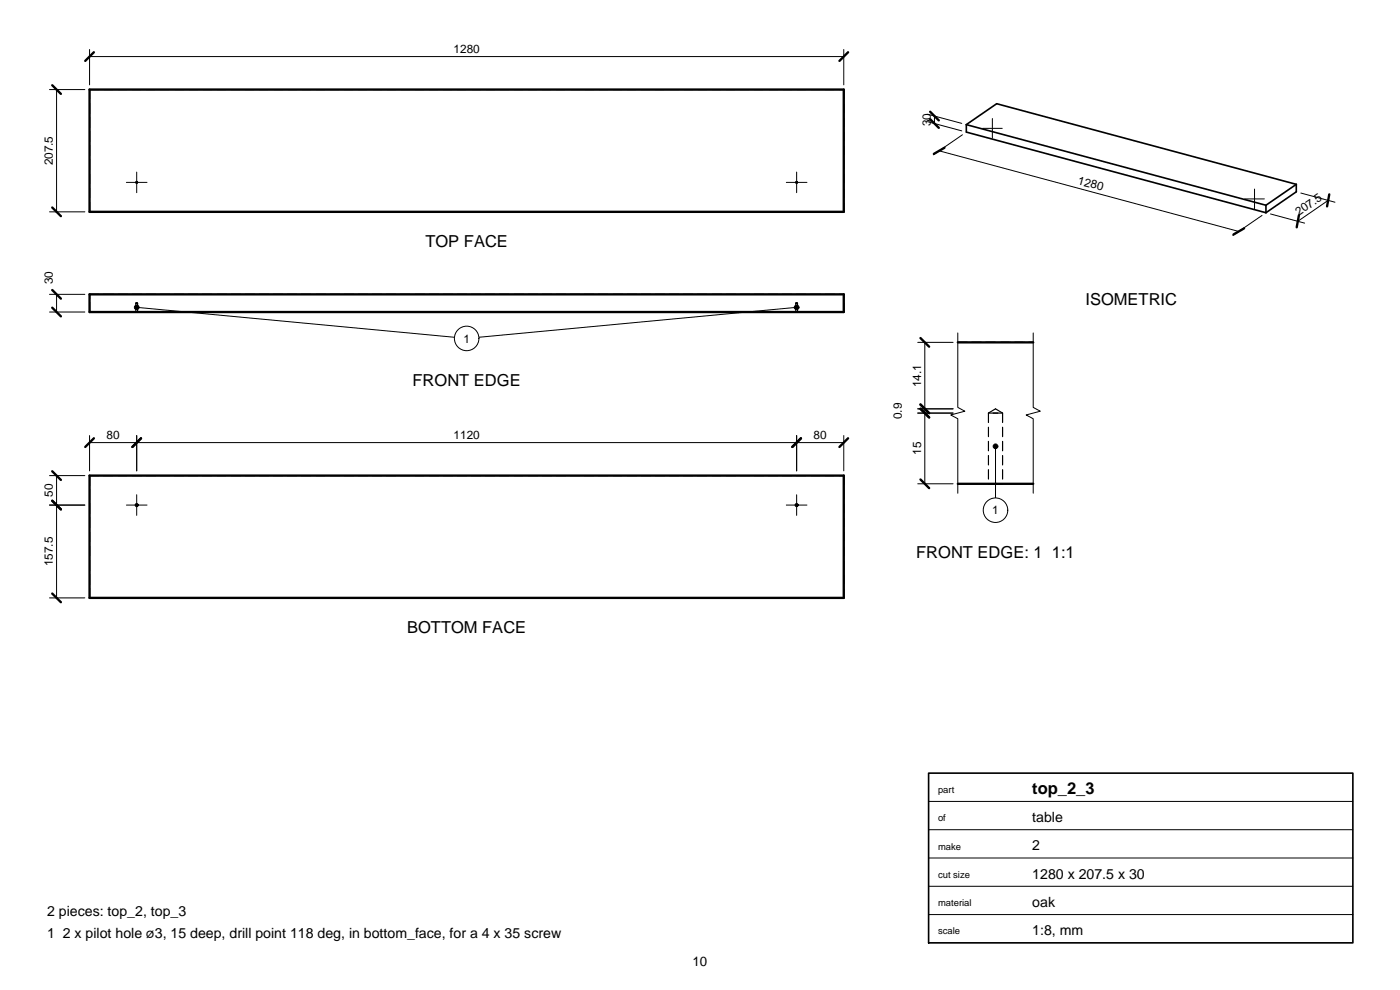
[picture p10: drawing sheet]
<svg xmlns="http://www.w3.org/2000/svg" width="297mm" height="210mm" viewBox="0 0 297 210" stroke-linecap="round" stroke-linejoin="round" font-family="sans-serif">
<g fill="none" stroke="#000" stroke-width=".25" stroke-dasharray="2 1">
<path d="M19 19h160M29.2 38.7a.19 .19 0 0 1-.3 .2 .19 .19 0 0 1 0-.3 .19 .19 0 0 1 .3 0v.1M169.2 38.7a.19 .19 0 0 1-.3 .2 .19 .19 0 0 1 0-.3 .19 .19 0 0 1 .3 0v.1M19 44.9v-25.9M19 44.9h160M179 44.9v-25.9M19 66.2v-3.8M19 62.4h160M19 66.2h160M28.8 66.2h.4M28.8 64.3h.4M28.8 64.3v1.9"/>
<path d="M29 64.2l.2 .1M29 64.2l-.2 .1M29.2 66.2h-.4M29.2 64.3v1.9M29.2 64.3h-.4M168.8 66.2h.4M168.8 64.3h.4M168.8 64.3v1.9M169 64.2l.2 .1M169 64.2l-.2 .1M169.2 66.2h-.4M169.2 64.3v1.9"/>
<path d="M169.2 64.3h-.4M179 66.2v-3.8"/>
</g>
<path d="M11.1 18.1l1.8 1.8M19 19h160v25.9h-160zM19.9 11.1l-1.8 1.8M179.9 11.1l-1.8 1.8M11.1 44l1.8 1.9M19 62.4h160v3.8h-160z" fill="none" stroke="#000" stroke-width=".5"/>
<path d="M26.8 38.7h4.4M166.8 38.7h4.4M29 40.9v-4.4M169 40.9v-4.4" fill="none" stroke="#000" stroke-width=".21" stroke-dasharray="6 1 1 1"/>
<path d="M10.5 19h7.5M12 19v25.9M19 10.5v7.5M19 12h160M179 10.5v7.5M10.5 44.9h7.5M29 65.2l67.4 6.3M169 65.2l-67.4 6.3" fill="none" stroke="#000" stroke-width=".21"/>
<g fill="#000" stroke="#000" stroke-width=".21">
<circle cx="29" cy="65.2" r=".5"/>
<circle cx="169" cy="65.2" r=".5"/>
</g>
<circle cx="99" cy="71.8" r="2.6" fill="#fff" stroke="#000" stroke-width=".21"/>
<g fill="none" stroke="#000" stroke-width=".21">
<path d="M10.5 66.2h7.5M10.5 62.4h7.5M12 62.4v3.8M203.2 70.6v15.8l1.5 .8-3 .8 1.5 .8v15.8M219.2 70.6v15.8l1.5 .8-3 .8 1.5 .8v15.8M19 92.4v7.5M19 93.9h160M29 92.4v7.5M169 92.4v7.5M179 92.4v7.5M211.2 94.7v10.9M10.5 107.1h7.5"/>
<path d="M10.5 100.9h7.5M12 100.9v25.9M10.5 126.8h7.5"/>
</g>
<g fill="none" stroke="#000" stroke-width=".5">
<path d="M11.1 65.3l1.8 1.8M11.1 61.5l1.8 1.9M203.2 72.6h16M11.1 100l1.8 1.8M19.9 93l-1.8 1.8M29.9 93l-1.8 1.8M169.9 93l-1.8 1.8M179.9 93l-1.8 1.8M11.1 106.2l1.8 1.9M19 100.9h160v25.9h-160zM203.2 102.6h16M11.1 125.9l1.8 1.8"/>
<circle cx="29" cy="107.1" r=".19"/>
<circle cx="169" cy="107.1" r=".19"/>
</g>
<g fill="none" stroke="#000" stroke-width=".25" stroke-dasharray="2 1">
<path d="M203.2 72.6h16M209.7 87.6h3M209.7 87.6v15M211.2 86.7l1.5 .9M211.2 86.7l-1.5 .9M212.7 87.6v15M212.7 87.6h-3M19 100.9v25.9M19 100.9h160M29.2 107.1a.19 .19 0 0 0-.3-.1 .19 .19 0 0 0 0 .3 .19 .19 0 0 0 .3-.1v-.1M169.2 107.1a.19 .19 0 0 0-.3-.1 .19 .19 0 0 0 0 .3 .19 .19 0 0 0 .3-.1v-.1M179 100.9v25.9"/>
<path d="M203.2 102.6h16M209.7 102.6h3M212.7 102.6h-3M19 126.8h160"/>
</g>
<path d="M26.8 107.1h4.4M29 109.3v-4.4M166.8 107.1h4.4M169 109.3v-4.4" fill="none" stroke="#000" stroke-width=".21" stroke-dasharray="6 1 1 1"/>
<circle cx="211.2" cy="94.7" r=".5" fill="#000" stroke="#000" stroke-width=".21"/>
<circle cx="211.2" cy="108.2" r="2.6" fill="#fff" stroke="#000" stroke-width=".21"/>
<g fill="none" stroke="#000" stroke-width=".21">
<path d="M196.8 25.8l7.2 2M196.8 24.2l7.2 2M198.2 24.6v1.6M199.2 32l63.6 17.1M204.2 28.6l-6.2 4.2M267.7 45.7l-6.1 4.2M269.5 45.4l7.3 1.9M276 40.9l7.2 2M281.8 42.5l-6.5 4.4M194.7 72.6h7.5M196.2 72.6v30M194.7 87.6h7.5"/>
<path d="M194.7 86.7h7.5M194.7 102.6h7.5M197 176h90M197 170h90M197 194h90M197 188h90M197 182h90"/>
</g>
<path d="M197.3 25.3l1.9 1.8M197.3 23.7l1.9 1.8M200.4 31.3l-2.3 1.3M263.9 48.4l-2.2 1.3M275.6 45.7l-.5 2.5M282 41.2l-.5 2.6M195.3 71.7l1.8 1.8M195.3 86.7l1.8 1.8M195.3 85.8l1.8 1.8M195.3 101.7l1.8 1.8" fill="none" stroke="#000" stroke-width=".5"/>
<path d="M205 26.4v1.6l63.6 17.1M205 26.4l6.4-4.4 63.6 17.1M205 26.4l63.6 17.1M275 39.1l-6.4 4.4M275 39.1v1.6l-6.4 4.4M268.6 43.5v1.6M197 164h90v36h-90z" fill="none" stroke="#000" stroke-width=".35"/>
<path d="M208.4 27.2h4.2M210.5 29.3v-4.2M264.1 42.2h4.1M266.1 44.3v-4.2" fill="none" stroke="#000" stroke-width=".21" stroke-dasharray="6 1 1 1"/>
<g font-size="3.5">
<text x="90.2" y="52.4">TOP FACE</text>
<text x="230.3" y="64.6">ISOMETRIC</text>
<text x="87.5" y="81.9">FRONT EDGE</text>
<text x="194.4" y="118.3">FRONT EDGE: 1 1:1</text>
<text x="86.4" y="134.3">BOTTOM FACE</text>
<text x="219" y="168.4">top_2_3</text>
</g>
<g font-size="3">
<text x="219" y="174.4">table</text>
<text x="219" y="180.4">2</text>
<text x="219" y="186.4">1280 x 207.5 x 30</text>
<text x="10" y="194.4">2 pieces: top_2, top_3</text>
<text x="219" y="192.4">oak</text>
<text x="10" y="199">1 2 x pilot hole ø3, 15 deep, drill point 118 deg, in bottom_face, for a 4 x 35 screw</text>
<text x="219" y="198.4">1:8, mm</text>
</g>
<text font-size="2.8" x="146.9" y="205">10</text>
<g font-size="2.5">
<text x="96.2" y="11.2">1280</text>
<text x="197.4" y="26.8" transform="rotate(-90 197.4 26.8)">30</text>
<text x="11.2" y="35.1" transform="rotate(-90 11.2 35.1)">207.5</text>
<text x="228.5" y="39" transform="rotate(15 228.5 39)">1280</text>
<text x="275.5" y="45.8" transform="rotate(-35 275.5 45.8)">207.5</text>
<text x="11.2" y="60.3" transform="rotate(-90 11.2 60.3)">30</text>
<text x="98.3" y="72.7">1</text>
<text x="195.4" y="82.1" transform="rotate(-90 195.4 82.1)">14.1</text>
<text x="191.3" y="88.9" transform="rotate(-90 191.3 88.9)">0.9</text>
<text x="22.6" y="93.1">80</text>
<text x="96.2" y="93.1">1120</text>
<text x="172.6" y="93.1">80</text>
<text x="195.4" y="96.5" transform="rotate(-90 195.4 96.5)">15</text>
<text x="11.2" y="105.4" transform="rotate(-90 11.2 105.4)">50</text>
<text x="210.5" y="109.1">1</text>
<text x="11.2" y="120.1" transform="rotate(-90 11.2 120.1)">157.5</text>
</g>
<g font-size="2">
<text x="199" y="168.2">part</text>
<text x="199" y="174.2">of</text>
<text x="199" y="180.2">make</text>
<text x="199" y="186.2">cut size</text>
<text x="199" y="192.2">material</text>
<text x="199" y="198.2">scale</text>
</g>
</svg>
